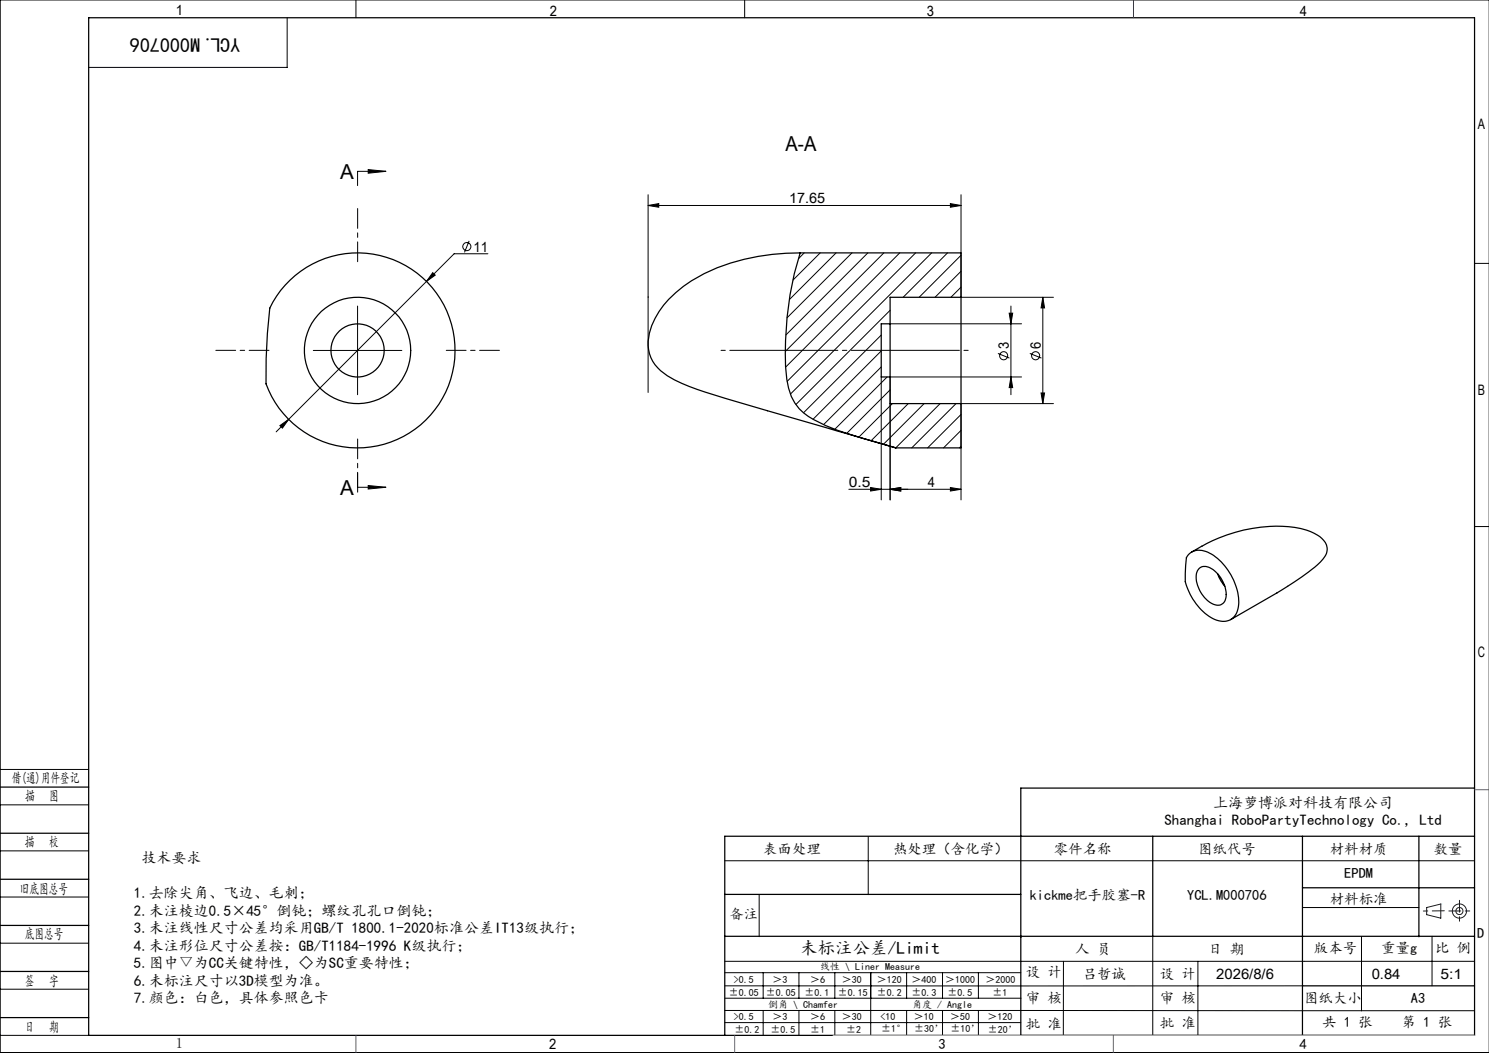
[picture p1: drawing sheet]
<svg xmlns="http://www.w3.org/2000/svg" width="420mm" height="297mm" viewBox="0 0 420 297" stroke-linecap="round" stroke-linejoin="round" font-family="sans-serif">
<g fill="none" stroke="#000" stroke-width=".28">
<path d="M100.4 0v5M210 0v5M420 0h-419.9v297h419.9M81 5v14h-56M103.9 47.8l5 .5-5 .6zM108.9 48.3h-8v4M182.8 58l3-.6v1.1zM182.8 54.9v55.8M182.8 58h88.3M268.1 57.4l3 .6-3 .5zM271.1 54.9v29h26M122.1 76.9l.7 .7-2.5 1.8z"/>
<path d="M132.3 67.9l-1.3 3.3M137.6 71.6h-9.5l-50.2 50.2M226.8 71.3l-1.6 1.7M231.4 71.3l-7.7 7.7M235.8 71.3l-13.1 13.2M240.3 71.3l-18.3 18.3M244.8 71.3l-23.1 23.2M249.3 71.3l-27.8 27.8M253.8 71.3l-32.1 32.2M258.3 71.3l-36.3 36.3M262.8 71.3l-39.8 39.8M267.3 71.3l-12.6 12.6"/>
<path d="M271.1 72l-11.8 11.9M271.1 76.5l-7.4 7.4M415.9 74.3h4.1M88.4 98.8h24.9M100.9 86.3v25M248.6 94.5l-21.9 21.9M248.6 99l-19.3 19.2M251.1 87.5l-26.6 26.6M251.1 91.3h37M271.1 81l-2.9 2.9M281.5 99.7l3.2 1.3M284.7 88.3h.9l-.4 3z"/>
<path d="M285.2 86.3v25M290.5 99.7l3.3 1.3M294.1 83.9l.5 3h-.9zM294.1 83.9v29.9M248.6 106.3v34.7M248.6 103.5l-16.3 16.2M250.2 106.3l-14.7 14.7M251.1 110l-12.3 12.2M251.7 113.8l-9.4 9.5M256.2 113.8l-10.5 10.5M260.7 113.8l-11.5 11.5M265.2 113.8l-12.5 12.5"/>
<path d="M269.7 113.8l-12.5 12.5M271.1 116.9l-9.4 9.4M285.2 106.3l.4 3h-.9zM288.1 106.3h-37v34.7M293.7 110.8h.9l-.5 3zM297.1 113.8h-26v27.2M79 120l2.4-1.7-1.7 2.5zM100.9 133.4v4h8M103.9 136.9l5 .5-5 .5zM245.6 137.5l3 .5-3 .5zM251.1 138l3-.5v1zM268.1 137.5l3 .5-3 .5z"/>
<path d="M271.1 121.4l-5 4.9M271.1 125.9l-.5 .4M271.1 138h-31.7M415.9 148.5h4.1M0 217h25M0 227h25M0 240h25M244.9 236v16.3M0 253h25M204.4 242.8h211.5M214.1 252.4v11.8M367.4 256h32.8"/>
<path d="M0 266h25M0 279h25M204.4 271.1h211.5M204.4 278.1h163M204.4 274.4h83.5M215.3 274.4v7.1M225.4 274.4v7.1M235.5 274.4v7.1M245.6 274.4v17.6M255.7 274.4v7.1M265.9 274.4v7.1M276 274.4v7.1"/>
<path d="M300 271.1l-.1 21M325.2 264.1v27.9M337.9 271.1v20.9M384 264.2v20.9M403.9 264.1v14M0 292h25M204.4 285l211.5 .1M204.4 288.4h83.5M204.5 281.5h83.5M215.3 285v7M225.4 285v7M235.5 285v7"/>
<path d="M255.7 285v7M265.9 285v7M276 285v7M287.9 292h128"/>
<circle cx="131.7" cy="69.5" r="1.15"/>
<circle cx="283.1" cy="100.3" r="1.14"/>
<circle cx="292.1" cy="100.3" r="1.15"/>
</g>
<g fill="none" stroke="#191924" stroke-width=".28">
<path d="M402.4 256l4-1v4l-4-1z"/>
<circle cx="411.7" cy="257" r="1"/>
<circle cx="411.7" cy="257" r="2"/>
</g>
<path d="M203.4 98.8h69.7" fill="none" stroke="#000" stroke-width=".28" stroke-dasharray="30.5 1.3 1.3 1.3" stroke-dashoffset="-2.5"/>
<path d="M100.9 73.8v-15M75.9 98.8h-15M125.9 98.8h15M100.9 123.8v15" fill="none" stroke="#000" stroke-width=".28" stroke-dasharray="30.5 1.3 1.3 1.3" stroke-dashoffset="24.9"/>
<g fill="none" stroke="#000" stroke-width=".35">
<path d="M25 5h390.9v287h-390.9zM81.8 79a27.5 27.5 0 0 1 41.3 3.7 27.5 27.5 0 0 1-9.3 40.4 27.5 27.5 0 0 1-38.8-14.8l.1-7.2 .3-7.1 .7-7.1a26.6 26.6 0 0 1 5.7-7.9zM225.7 71.3a58.6 58.6 0 0 0-30.6 7.9 25.4 25.4 0 0 0-11.9 14.8 10.4 10.4 0 0 0 5 12 65.3 65.3 0 0 0 16.5 6.4l48 13.9M225.7 71.3a91.8 91.8 0 0 0-3.8 35.7 13.7 13.7 0 0 0 7.6 11.4 75.1 75.1 0 0 0 17.5 6.3l5.7 1.6M225.7 71.3h45.4v12.6M251.1 91.3v15M251.1 91.3h-2.5v15h2.5M271.1 83.9v29.9M271.1 83.9h-20v7.4M251.1 106.3v7.5h20M271.1 113.8v12.5h-18.4M335.2 156.5a5 5 0 0 1 6.6-.2 16.8 16.8 0 0 1 7.5 14.8 4.4 4.4 0 0 1-6.6 3.6 16.7 16.7 0 0 1-8.4-10.6l.3-6.8z"/>
<path d="M336.1 155.7a43.1 43.1 0 0 1 30.8-6.6 9.9 9.9 0 0 1 7.3 4.6 4.4 4.4 0 0 1-1.7 4.8 65.7 65.7 0 0 1-12.3 8.7l-13.1 7.6M338.2 160.4a3.2 3.2 0 0 1 4.3 .6 8.4 8.4 0 0 1 3.1 8.3 2.45 2.45 0 0 1-3.9 .9 8.7 8.7 0 0 1-4.1-8.9zM343.5 161.9l.9 2 1.1 1.4M0 222h25M0 235h25M325.2 235.9v28.2M367.4 235.9v56.1M400.2 235.9v28.3M415.9 235.9h-211.5v56.1M415.9 222.3h-128v69.7M0 248h25M204.4 252.3h83.5"/>
<path d="M367.4 250.4h48.5M0 261h25M0 274h25M204.4 264.1h211.5M367.4 278.1h48.5M0 287h25"/>
<circle cx="100.9" cy="98.8" r="15"/>
<circle cx="100.9" cy="98.8" r="7.5"/>
</g>
<path d="M407.4 256.9l-5.9 .1M408.7 256.9h6M411.7 253.9v6" fill="none" stroke="#191924" stroke-width=".28" stroke-dasharray="6.3 1.3 1.3 1.3" stroke-dashoffset="3"/>
<path d="M235 292h180.9" fill="none" stroke="#c0c0c0" stroke-width=".28"/>
<path d="M319.7 0v5M415.9 222.7h4.1M100.4 292v5M207.2 292v5M314 292v5" fill="none" stroke="#00f" stroke-width=".28"/>
<path d="M406.4 255h.1" fill="none" stroke="#0ff" stroke-width=".28"/>
<g fill="#000">
<path d="M103.9 47.8l5 .5-5 .6zM103.9 136.9l5 .5-5 .5z"/>
<path d="M182.8 58l3-.6v1.1zM268.1 57.4l3 .6-3 .5z"/>
<path d="M284.7 88.3h.9l-.4 3zM285.2 106.3l.4 3h-.9z"/>
<path d="M79 120l.7 .8 1.7-2.5zM122.1 76.9l-1.8 2.5 2.5-1.8zM245.6 137.5l3 .5-3 .5zM251.1 138l3-.5v1z"/>
<path d="M293.7 110.8h.9l-.5 3zM294.1 83.9l.5 3h-.9z"/>
<path d="M268.1 137.5l3 .5-3 .5zM251.1 138l3-.5v1z"/>
</g>
<g font-size="5.8">
<text x="221.6" y="42.5">A-A</text>
<text x="95.9" y="50.4">A</text>
<text x="95.9" y="139.5">A</text>
</g>
<text font-size="5.6" x="67.7" y="10.6" transform="rotate(-180 67.7 10.6)">YCL.M000706</text>
<text font-size="4.9" x="225.7" y="269">未标注公差/Limit</text>
<g font-size="4.2">
<text x="342.2" y="227.9">上海萝博派对科技有限公司</text>
<text x="328.5" y="232.8">Shanghai RoboPartyTechnology Co., Ltd</text>
<text x="39.9" y="243.5">技术要求</text>
<text x="37.8" y="253.4">1.去除尖角、飞边、毛刺；</text>
<text x="37.8" y="258.3">2.未注棱边0.5×45°倒钝；螺纹孔孔口倒钝；</text>
<text x="37.8" y="263.2">3.未注线性尺寸公差均采用GB/T 1800.1-2020标准公差IT13级执行；</text>
<text x="37.8" y="268.2">4.未注形位尺寸公差按：GB/T1184-1996 K级执行；</text>
<text x="37.8" y="273.1">5.图中▽为CC关键特性，◇为SC重要特性；</text>
<text x="37.8" y="278">6.未标注尺寸以3D模型为准。</text>
<text x="37.8" y="282.9">7.颜色：白色，具体参照色卡</text>
</g>
<g font-size="4.1">
<text x="49.6" y="4.3">1</text>
<text x="155.1" y="4.6">2</text>
<text x="261.4" y="4.6">3</text>
<text x="366.6" y="4.6">4</text>
<text x="416.9" y="36.3">A</text>
<text x="222.6" y="57.4">17.65</text>
<text x="133.6" y="71">11</text>
<text x="284.6" y="98.4" transform="rotate(-90 284.6 98.4)">3</text>
<text x="293.6" y="98.4" transform="rotate(-90 293.6 98.4)">6</text>
<text x="416.9" y="111.3">B</text>
<text x="239.4" y="137.4">0.5</text>
<text x="261.7" y="137.4">4</text>
<text x="416.9" y="185.3">C</text>
<text x="3.3" y="220.9">借(通)用件登记</text>
<text x="7.1" y="226">描</text>
<text x="13.9" y="226">图</text>
<text x="7" y="238.9">描</text>
<text x="13.8" y="238.9">校</text>
<text x="215.3" y="240.8">表面处理</text>
<text x="251.9" y="240.8">热处理（含化学）</text>
<text x="297.3" y="240.8">零件名称</text>
<text x="337.9" y="240.8">图纸代号</text>
<text x="375.1" y="240.8">材料材质</text>
<text x="404.4" y="240.8">数量</text>
<text x="379.2" y="247.7">EPDM</text>
<text x="5.6" y="252">旧底图总号</text>
<text x="290.5" y="253.7">kickme把手胶塞-R</text>
<text x="334.9" y="253.7">YCL.M000706</text>
<text x="375.1" y="254.9">材料标准</text>
<text x="205.7" y="259.3">备注</text>
<text x="7" y="265">底图总号</text>
<text x="303.3" y="269">人 员</text>
<text x="340.8" y="269">日 期</text>
<text x="370.6" y="268.7">版本号</text>
<text x="389.6" y="268.7">重量g</text>
<text x="404.8" y="268.7">比 例</text>
<text x="416.7" y="264.6">D</text>
<text x="289.3" y="275.5">设 计</text>
<text x="7" y="278">签</text>
<text x="13.8" y="278">字</text>
<text x="305.4" y="276">吕哲诚</text>
<text x="327.2" y="276">设 计</text>
<text x="343.1" y="276">2026/8/6</text>
<text x="386.9" y="276">0.84</text>
<text x="406.3" y="276">5:1</text>
<text x="289.3" y="283">审 核</text>
<text x="327.2" y="282.9">审 核</text>
<text x="367.8" y="282.9">图纸大小</text>
<text x="397.9" y="283">A3</text>
<text x="7" y="291">日</text>
<text x="13.8" y="291">期</text>
<text x="289.3" y="290.1">批 准</text>
<text x="327.2" y="290">批 准</text>
<text x="373" y="289.8">共 1 张</text>
<text x="395.4" y="289.8">第 1 张</text>
<text x="49.6" y="295.6">1</text>
<text x="154.9" y="296">2</text>
<text x="264.7" y="296">3</text>
<text x="366.6" y="296">4</text>
</g>
<g font-size="2.8">
<text x="231.3" y="273.6">线性 \ Liner Measure</text>
<text x="205.6" y="280.8">±0.05</text>
<text x="207" y="277.2">&gt;0.5</text>
<text x="216" y="280.8">±0.05</text>
<text x="217.9" y="277.2">＞3</text>
<text x="227" y="280.8">±0.1</text>
<text x="228.5" y="277.2">＞6</text>
<text x="236.3" y="280.8">±0.15</text>
<text x="237.5" y="277.2">＞30</text>
<text x="247.4" y="277.2">＞120</text>
<text x="247.4" y="280.8">±0.2</text>
<text x="257.1" y="277.2">＞400</text>
<text x="257.1" y="280.8">±0.3</text>
<text x="266.6" y="277.2">＞1000</text>
<text x="267.3" y="280.8">±0.5</text>
<text x="278" y="277.2">＞2000</text>
<text x="279.9" y="280.8">±1</text>
<text x="207" y="287.8">&gt;0.5</text>
<text x="216.6" y="284.3">倒角 \ Chamfer</text>
<text x="217.9" y="287.8">＞3</text>
<text x="228.5" y="287.8">＞6</text>
<text x="237.5" y="287.8">＞30</text>
<text x="248.4" y="287.8">&lt;10</text>
<text x="257.3" y="284.3">角度 / Angle</text>
<text x="257.8" y="287.8">＞10</text>
<text x="268" y="287.8">＞50</text>
<text x="278.5" y="287.8">＞120</text>
<text x="207.1" y="291.3">±0.2</text>
<text x="217.3" y="291.3">±0.5</text>
<text x="228.5" y="291.3">±1</text>
<text x="238.7" y="291.3">±2</text>
<text x="248.6" y="291.1">±1°</text>
<text x="257.8" y="291.1">±30’</text>
<text x="268.1" y="291.1">±10’</text>
<text x="278.6" y="291.2">±20’</text>
</g>
</svg>
